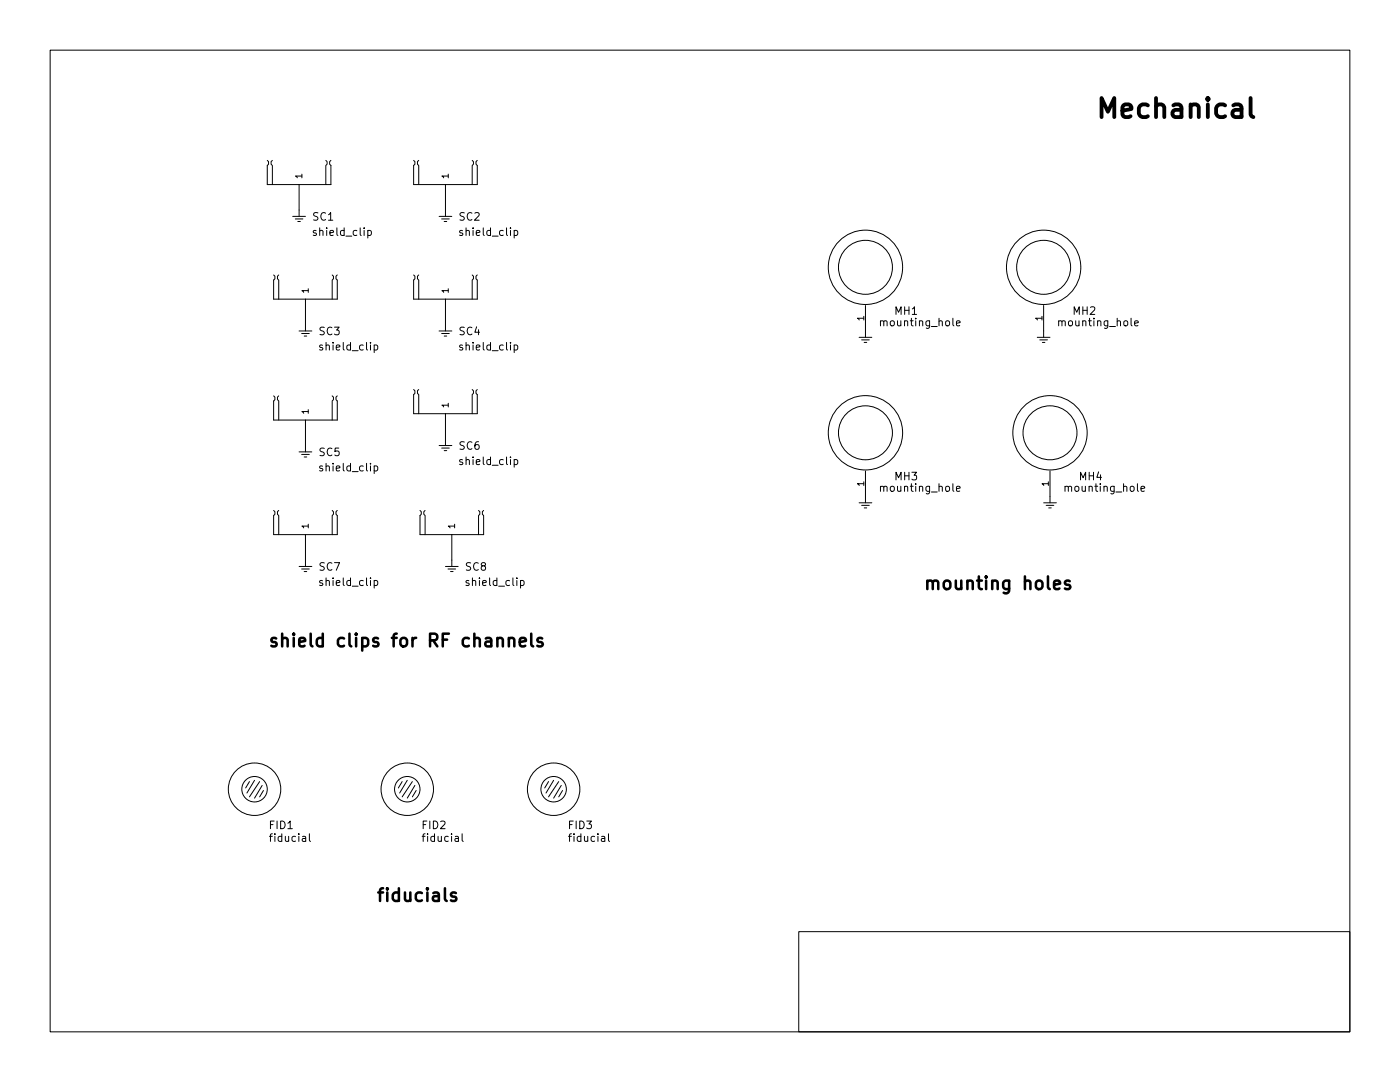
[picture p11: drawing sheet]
<svg xmlns="http://www.w3.org/2000/svg" width="279mm" height="216mm" viewBox="0 0 279 216" stroke-linecap="round" stroke-linejoin="round" font-family="sans-serif">
<g fill="none" stroke="#000" stroke-width=".2">
<path d="M10 10h259.4v195.9h-259.4zM53.3 32l.3 .3v.5l-.3 .2v3.8h12.7v-3.8l-.2-.2v-.5l.2-.3M54.4 32l-.3 .3v.5l.3 .2v3.8M59.7 36.8v6.4M65 32l.3 .3v.5l-.3 .2v3.8M82.5 32l.3 .3v.5l-.3 .2v3.8h12.7v-3.8l-.2-.2v-.5l.2-.3M83.6 32l-.3 .3v.5l.3 .2v3.8M88.9 36.8v6.4M94.2 32l.3 .3v.5l-.3 .2v3.8M54.6 54.9l.3 .2v.5l-.3 .3v3.8h12.7v-3.8l-.2-.3v-.5l.2-.2M55.6 54.9l-.2 .2v.5l.2 .3v3.8M58.4 43.2h2.6"/>
<path d="M58.9 43.7h1.6M59.4 44.2h.5M61 59.7v6.3M66.3 54.9l.2 .2v.5l-.2 .3v3.8M73.4 46.1l.4-.1 .3 .3-.1 .6h-.6M82.5 54.9l.3 .2v.5l-.3 .3v3.8h12.7v-3.8l-.2-.3v-.5l.2-.2M83.6 54.9l-.3 .2v.5l.3 .3v3.8M87.6 43.2h2.6M88.1 43.7h1.6M88.6 44.2h.6M88.9 59.7v6.3M94.2 54.9l.3 .2v.5l-.3 .3v3.8"/>
<path d="M102.6 46.1l.4-.1 .3 .3-.1 .6h-.6M54.6 79l.3 .2v.6l-.3 .2v3.8h12.7v-3.8l-.2-.2v-.6l.2-.2M55.6 79l-.2 .2v.6l.2 .2v3.8M59.7 66h2.5M60.2 66.5h1.5M60.7 67.1h.5M66.3 79l.2 .2v.6l-.2 .2v3.8M74.7 68.9l.4-.1 .3 .3-.2 .7h-.5M82.5 77.7l.3 .3v.5l-.3 .2v3.9h12.7v-3.9l-.2-.2v-.5l.2-.3M83.6 77.7l-.3 .3v.5l.3 .2v3.9M87.6 66h2.6M88.1 66.5h1.6"/>
<path d="M88.6 67.1h.6M94.2 77.7l.3 .3v.5l-.3 .2v3.9M102.6 68.9l.4-.1 .3 .3-.1 .7h-.6M171.4 67.3h2.6M172 67.8h1.5M172.5 68.3h.5M172.7 61v6.3M190.9 64.5l.7-.1-.1-.3-.4-.1-.2 .2 .1 .7h.5M207 67.3h2.5M207.5 67.8h1.5M208 68.3h.5M208.3 61v6.3"/>
<path d="M226.4 64.5l.8-.1-.1-.3-.4-.1-.3 .2 .1 .7h.6M59.7 90.2h2.5M60.2 90.7h1.5M60.7 91.2h.5M61 83.8v6.4M74.7 93h.4l.3 .2-.2 .7h-.5M87.6 88.9h2.6M88.1 89.4h1.6M88.6 89.9h.6M88.9 82.6v6.3M102.6 91.8l.4-.1 .3 .3-.1 .6h-.6M172.7 94v6.3"/>
<path d="M190.9 97.5l.7-.1-.1-.3-.4-.1-.2 .2 .1 .8h.5M209.5 94v6.3M227.7 97.5l.7-.1v-.3l-.5-.1-.2 .2 .1 .8h.6M54.6 101.9l.3 .2v.5l-.3 .3v3.8h12.7v-3.8l-.2-.3v-.5l.2-.2M55.6 101.9l-.2 .2v.5l.2 .3v3.8M59.7 113h2.5M60.2 113.5h1.5M60.7 114h.5M61 106.7v6.3M66.3 101.9l.2 .2v.5l-.2 .3v3.8M74.7 115.9l.4-.1 .3 .3-.2 .7h-.5M83.8 101.9l.3 .2v.5l-.3 .3v3.8h12.7v-3.8l-.2-.3v-.5l.2-.2"/>
<path d="M84.8 101.9l-.2 .2v.5l.2 .3v3.8M88.9 113h2.5M89.4 113.5h1.5M89.9 114h.5M90.2 106.7v6.3M95.5 101.9l.3 .2v.5l-.3 .3v3.8M103.9 115.9l.4-.1 .3 .3-.2 .7h-.5M171.4 100.3h2.6M172 100.8h1.5M172.5 101.3h.5M208.3 100.3h2.5M208.8 100.8h1.5"/>
<path d="M209.3 101.3h.5M49.8 156l-.8 1.2M50.8 155.7l-1.5 2.5M51.8 156l-2 3M52.3 156.7l-1.5 2.6M52.6 157.7l-.8 1.3M80.3 156l-.8 1.2M81.3 155.7l-1.5 2.5M82.3 156l-2 3M82.8 156.7l-1.5 2.6M83.1 157.7l-.8 1.3M109.5 156l-.8 1.2"/>
<path d="M110.5 155.7l-1.5 2.5M111.5 156l-2 3M112 156.7l-1.5 2.6M112.3 157.7l-.8 1.3M61.7 166.4v1.3l.3 .2M92.2 166.4v1.3l.3 .2M121.4 166.4v1.3l.3 .2M159.4 185.9h110v20h-110z"/>
<circle cx="172.7" cy="53.3" r="5.4"/>
<circle cx="172.7" cy="53.3" r="7.4"/>
<circle cx="208.3" cy="53.3" r="5.4"/>
<circle cx="208.3" cy="53.3" r="7.4"/>
<circle cx="172.7" cy="86.4" r="5.4"/>
<circle cx="172.7" cy="86.4" r="7.4"/>
<circle cx="209.5" cy="86.4" r="5.4"/>
<circle cx="209.5" cy="86.4" r="7.4"/>
<circle cx="50.8" cy="157.5" r="5.2"/>
<circle cx="50.8" cy="157.5" r="2.54"/>
<circle cx="81.3" cy="157.5" r="5.2"/>
<circle cx="81.3" cy="157.5" r="2.54"/>
<circle cx="110.5" cy="157.5" r="5.2"/>
<circle cx="110.5" cy="157.5" r="2.54"/>
</g>
<path d="M213.5 116a.6 .6 0 0 0-1 .2l.1 .4 .7 .1 .3 .4-.1 .3-.2 .2-.8-.2M101.5 127.5a.66 .66 0 0 1 1-.1l.1 .2v1.4M101.5 127.3v1.7M103.7 128.1l1.3-.2-.2-.5-.7-.1-.4 .3v1l.2 .3 .2 .1 .7-.1M106 126.4v2.2l.4 .4M108.2 127.4l-.6-.1-.4 .3 .2 .4 .8 .2 .1 .3-.1 .4-.2 .1-.8-.1M91 178.2a.62 .62 0 0 0-1 .2l.1 .4 .9 .2 .1 .3-.1 .4-.3 .1-.7-.1" fill="none" stroke="#000" stroke-width=".51"/>
<path d="M249.6 19.6v3.2l.2 .4 .3 .2" fill="none" stroke="#000" stroke-width=".76"/>
<text font-size="5.3" x="218.4" y="23.6">Mechanical</text>
<g font-size="3.5">
<text x="184.1" y="117.7">mounting holes</text>
<text x="53.3" y="129.1">shield clips for RF channels</text>
<text x="74.9" y="179.9">fiducials</text>
</g>
<g font-size="2.1">
<text x="62.5" y="44">SC1</text>
<text x="62.8" y="47.1">shield_clip</text>
<text x="91.7" y="44">SC2</text>
<text x="92" y="47.1">shield_clip</text>
<text x="176" y="65.1">mounting_hole</text>
<text x="178.6" y="62.8">MH1</text>
<text x="211.6" y="65.1">mounting_hole</text>
<text x="214.2" y="62.8">MH2</text>
<text x="63.7" y="66.9">SC3</text>
<text x="64.1" y="69.9">shield_clip</text>
<text x="91.7" y="66.9">SC4</text>
<text x="92" y="69.9">shield_clip</text>
<text x="91.7" y="89.7">SC6</text>
<text x="63.7" y="91">SC5</text>
<text x="64.1" y="94.1">shield_clip</text>
<text x="92" y="92.8">shield_clip</text>
<text x="178.6" y="95.8">MH3</text>
<text x="215.4" y="95.8">MH4</text>
<text x="176" y="98.1">mounting_hole</text>
<text x="212.9" y="98.1">mounting_hole</text>
<text x="63.7" y="113.9">SC7</text>
<text x="92.9" y="113.9">SC8</text>
<text x="64.1" y="116.9">shield_clip</text>
<text x="93.3" y="116.9">shield_clip</text>
<text x="53.8" y="165.4">FID1</text>
<text x="54.2" y="168">fiducial</text>
<text x="84.3" y="165.4">FID2</text>
<text x="84.7" y="168">fiducial</text>
<text x="113.5" y="165.4">FID3</text>
<text x="113.9" y="168">fiducial</text>
</g>
<g font-size="1.8">
<text x="60.3" y="35.8" transform="rotate(-90 60.3 35.8)">1</text>
<text x="89.5" y="35.8" transform="rotate(-90 89.5 35.8)">1</text>
<text x="61.6" y="58.7" transform="rotate(-90 61.6 58.7)">1</text>
<text x="89.5" y="58.7" transform="rotate(-90 89.5 58.7)">1</text>
<text x="172.5" y="64" transform="rotate(-90 172.5 64)">1</text>
<text x="208" y="64" transform="rotate(-90 208 64)">1</text>
<text x="61.6" y="82.8" transform="rotate(-90 61.6 82.8)">1</text>
<text x="89.5" y="81.5" transform="rotate(-90 89.5 81.5)">1</text>
<text x="172.5" y="97" transform="rotate(-90 172.5 97)">1</text>
<text x="209.3" y="97" transform="rotate(-90 209.3 97)">1</text>
<text x="61.6" y="105.7" transform="rotate(-90 61.6 105.7)">1</text>
<text x="90.8" y="105.7" transform="rotate(-90 90.8 105.7)">1</text>
</g>
</svg>
